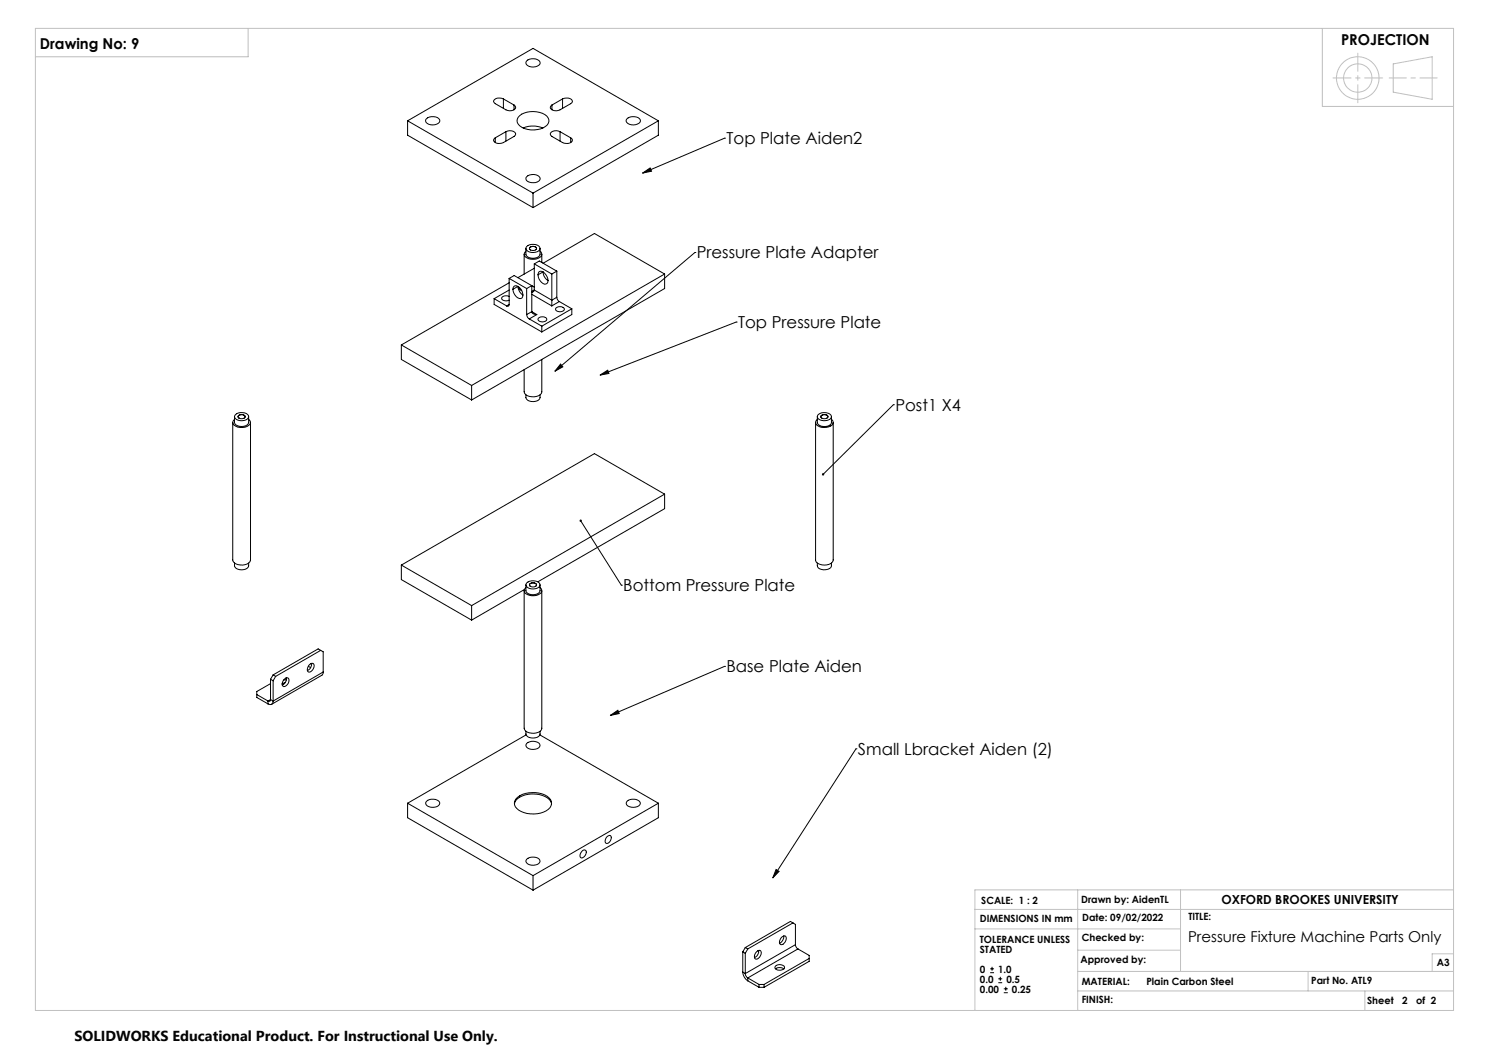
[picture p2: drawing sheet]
<svg xmlns="http://www.w3.org/2000/svg" width="420mm" height="297mm" viewBox="0 0 420 297" stroke-linecap="round" stroke-linejoin="round" font-family="sans-serif">
<g fill="none" stroke="#000" stroke-width=".28">
<path d="M148.6 17.2a2.76 2.76 0 0 1 3.7 .2 1.46 1.46 0 0 1-1.9 1.5 1.64 1.64 0 0 1-2.1-1.4zM115 34.1v4l35.4 20.5M115 34.1l35.4 20.4M115 34.1l35.4-20.5 35.3 20.5M120.3 33.5a2.76 2.76 0 0 1 3.7 .3 1.46 1.46 0 0 1-1.9 1.4 1.63 1.63 0 0 1-2-1.4zM139.7 38.9v1.3M142 27.9l-.5-.2a1.69 1.69 0 0 0-2.3 .9l.5 .6 3 1.8a1.9 1.9 0 0 0 2.8-.8l-.5-.6M142 27.9l3 1.7M142 27.9v2.6M142.7 37.1a1.9 1.9 0 0 1 2.8 .8l-.5 .6-3.5 1.9a1.69 1.69 0 0 1-2.3-.9l.5-.6M142.7 37.1l-3 1.8M142.7 37.1v2.7"/>
<path d="M145 29.6v1.4M146.6 32.6a6.6 6.6 0 0 1 7.6 .1 1.79 1.79 0 0 1-.4 3 6.3 6.3 0 0 1-7.5-.6 1.67 1.67 0 0 1 .3-2.5zM147.6 36.1l.7-.3a7.2 7.2 0 0 1 4.8 .3M155.7 29.6v1.4M158 37.1a1.9 1.9 0 0 0-2.8 .8l.5 .6 3.4 1.9a1.69 1.69 0 0 0 2.4-.9l-.5-.6M158 37.1l3 1.8M158 37.1v2.7M158.7 27.9l.4-.2a1.69 1.69 0 0 1 2.4 .9l-.5 .6-3 1.8a1.9 1.9 0 0 1-2.8-.8l.5-.6M158.7 27.9l-3 1.7M158.7 27.9v2.6M161 38.9v1.3M176.8 33.5a2.76 2.76 0 0 1 3.8 .3 1.46 1.46 0 0 1-1.9 1.4 1.63 1.63 0 0 1-2.1-1.4z"/>
<path d="M185.7 34.1l-35.3 20.4M185.7 34.1v4l-35.3 20.5M204.4 39h.1M204.4 39l-23.1 9.8M148.6 49.8a2.67 2.67 0 0 1 3.7 .3 1.43 1.43 0 0 1-1.9 1.4 1.59 1.59 0 0 1-2.1-1.3zM150.4 54.5v4.1M181.3 48.8l2.1-1.4 .4 .9zM143.6 78.5l5 2.9M143.6 78.5v7.4M143.6 78.5l1.4-.8 5 2.9M143.6 79.8l-30.4 17.5M147.8 71.7v5.6"/>
<path d="M148.3 70.1v1.6a2.32 2.32 0 0 0 4 0v-1.6M148.3 70.8a1.06 1.06 0 0 0-.4 1.1 1.06 1.06 0 0 0 .8 .9 3 3 0 0 0 4.1-.9l-.2-.8-.3-.3M148.6 69.5a2.71 2.71 0 0 1 3.7 .3 1.42 1.42 0 0 1-1.9 1.4 1.58 1.58 0 0 1-2-1.4zM149.4 69.8l.6-.3h.7l.6 .6a1.14 1.14 0 0 1-2 0zM149.6 70.5l-.3-.4a1.14 1.14 0 0 1 2 0l-.2 .4M150.7 74.4l1.4-.8 5 2.9M150.7 74.4l4.9 2.9M150.7 74.4v7.4M150.7 75.7l-4.6 2.6M151.8 77.5l.2-.8a1.74 1.74 0 0 1 2.3 1.3l.3 1.2M151.8 77.5a2.6 2.6 0 0 0 2.2 2.6l.5-.5 .1-.4M151.8 77.5l1.4-.8a2.97 2.97 0 0 0 1.4 2.5"/>
<path d="M152.8 71.7v2.3M153.2 74.3l14.5-8.4 19.8 11.4M155.6 77.3v7.4M157.1 76.5l-1.5 .8M157.1 76.5v7.4M187.5 77.3v4.1l-54.5 31.4M187.5 77.3l-54.5 31.4M196 71.2h.1M196 71.2l-39.5 33.5M113.2 97.3v4.1l19.8 11.4M113.2 97.3l19.8 11.4M139.4 84.2l3.5 2.1"/>
<path d="M139.4 84.2v1.7l13.4 7.7M143.6 85.9a.44 .44 0 0 1-.2 .4 .44 .44 0 0 1-.5 0M143.6 83.6a1.46 1.46 0 0 0-2.1 .5 1.5 1.5 0 0 0 2.1 .6M143.6 81.8l-4.2 2.4M143.6 85.9l-.7 .4M144.7 81.6a2.67 2.67 0 0 0 2.2 2.6l.3-.2 .3-.8M144.7 81.6a.86 .86 0 0 1 .4-.9 .86 .86 0 0 1 1 .1 2.93 2.93 0 0 1 1.4 2.4M144.7 81.6l1.4-.8 .1 .5a3.2 3.2 0 0 0 1.3 1.9M146.5 81.1a.68 .68 0 0 0 .6 .8M148.6 88.7l.3 .9 .4 .4M148.6 81.4v7.3M149.3 90l3.5 2"/>
<path d="M150 87.9a1.16 1.16 0 0 0 1.4 .8M150 80.6l-1.4 .8M150 80.6v7.3M150 87.9l-1.4 .8M150 80.6l.7 .4M150 87.9l1.4 .8M150 83l5.6 3.3M150.7 81.8l-.2 .5-.5 .2M150.7 81.8l4.9 2.9M150.7 81.8l-.7 .4M151.4 88.7l-2.1 1.3M151.8 89.8a1.58 1.58 0 0 1 2.4 .3 1.43 1.43 0 0 1-2.5 0z"/>
<path d="M152.8 92v1.6M155.6 84.7v1.6M156.8 86.9a1.62 1.62 0 0 1 2.4 .3 1.43 1.43 0 0 1-2.5 0zM157.1 83.9l.1 .4 .6 .8M157.1 83.9l-1.5 .8M157.8 85.1l-2.2 1.2M157.8 85.1l3.5 2M161.3 87.1l-8.5 4.9M161.3 87.1v1.6l-8.5 4.9M207.6 90.8h.1M207.6 90.8l-38.3 15M65.7 119.2v38.8a2.98 2.98 0 0 0 4.4 .8l.6-.9v-38.7"/>
<path d="M66.1 117.5v1.7a2.32 2.32 0 0 0 4 0v-1.7M66.1 118.3a1.06 1.06 0 0 0-.4 1.1 1.06 1.06 0 0 0 .8 .8 3 3 0 0 0 4.1-.9v-.4l-.5-.6M66.4 117a2.72 2.72 0 0 1 3.7 .2 1.47 1.47 0 0 1-1.9 1.5 1.58 1.58 0 0 1-2-1.4zM67.2 117.3l.6-.3h.7l.6 .5a1.14 1.14 0 0 1-2 0zM67.5 117.9l-.4-.4a1.14 1.14 0 0 1 2 0l-.2 .4M133 108.7v4.1M148.3 111.4a1.61 1.61 0 0 0 2.1 1.9 1.59 1.59 0 0 0 1.9-1.9M152.8 101.4v9.1a2.61 2.61 0 0 1-3.5 1.3 1.63 1.63 0 0 1-1.5-1.3v-6.2M158.1 102.7l.6 .8-2.2 1.2zM169.3 105.8l2.1-1.4 .4 .9zM230 119.2v38.7a2.07 2.07 0 0 0 2.4 1.5 2.18 2.18 0 0 0 2.6-1.5v-38.7M230.5 117.5v1.7a2.39 2.39 0 0 0 3.8 .5l.2-.5v-1.7"/>
<path d="M230.5 118.3a1.15 1.15 0 0 0-.4 1.3 1.15 1.15 0 0 0 1.1 .8l1.2 .2a2.16 2.16 0 0 0 2.6-1.5l-.5-.8M230.6 117.1a2.6 2.6 0 0 1 3.9 .3 1.77 1.77 0 0 1-2.2 1.3 1.68 1.68 0 0 1-1.8-1.2zM231.6 117.3l.9-.4a.74 .74 0 0 1 1 .9l-1 .3a.73 .73 0 0 1-.9-.8zM231.8 117.9l-.3-.4a1.14 1.14 0 0 1 2 0l-.3 .4M252 114.2h.1M252 114.2l-19.8 19.6M187.5 139.4l-19.8-11.5-54.5 31.5M187.5 139.4l-54.5 31.4M187.5 139.4v4.1l-35.8 20.6M66.1 158.8a1.61 1.61 0 0 0 2.1 1.9 1.59 1.59 0 0 0 1.9-1.9M113.2 159.4v4.1l19.8 11.4M113.2 159.4l19.8 11.4"/>
<path d="M163.8 146.9l11.5 18.2M230.5 158.8a1.52 1.52 0 0 0 1.8 1.9h.6a1.44 1.44 0 0 0 1.6-1.9M133 170.8v4.1M147.8 166.6v38.8a2.98 2.98 0 0 0 4.5 .9l.5-.8v-38.9M147.9 166.3l-14.9 8.6M148.3 165v1.6a2.32 2.32 0 0 0 4 0v-1.6M148.3 165.7a1.06 1.06 0 0 0-.4 1.1 1.06 1.06 0 0 0 .8 .9 3 3 0 0 0 4.1-.9l-.2-.8-.3-.3M148.6 164.4a2.71 2.71 0 0 1 3.7 .3 1.42 1.42 0 0 1-1.9 1.4 1.58 1.58 0 0 1-2-1.4zM149.4 164.7l.6-.3h.7l.6 .6a1.14 1.14 0 0 1-2 0zM149.6 165.4l-.3-.4a1.14 1.14 0 0 1 2 0l-.2 .4M175.3 165.1h.1M72.4 195.9l3.2 1.8"/>
<path d="M75.6 197.7v.8M76.3 197.3a.43 .43 0 0 1-.2 .5 .43 .43 0 0 1-.5-.1M76.3 191.6l.7 .4M76.3 197.3l.7 .4M76.3 191.6v5.7M76.3 192.8l-3.9 2.2v1.7l3.2 1.8M76.3 197.3l-.7 .4M77 197.7a.88 .88 0 0 1-.4 1 .88 .88 0 0 1-1-.2M77 190.4l-.7 1.2M77 190.4l.8 .4M77 192v5.7M77.8 190.8l-.8 1.2"/>
<path d="M79.6 192.9l.3 .2M79.9 193.1l-.3 .1M80.2 191.6l.4-.3 .6-.1a1.49 1.49 0 0 1 .1 1.6 1.49 1.49 0 0 1-1.5 .7 1.47 1.47 0 0 1 .4-1.9zM80.4 192.5l-.8 .4M80.8 191.2l-.1 .8-.8 1.1M80.8 191.7l-.8 .1M87 187.9l.6 .4M87.3 187.5a.77 .77 0 0 1 1.2-.2 1.83 1.83 0 0 1-1.4 2.3 1.31 1.31 0 0 1 .2-2.1zM87.9 187.1v.6a1.95 1.95 0 0 1-1.2 1.5M90.5 183.4l-12.7 7.4M90.5 183.4l.7 .4v5.7M90.5 183.4l-.8-.4-12.7 7.4"/>
<path d="M91.2 189.5l-.4 1-14.2 8.1M91.2 189.5l-14.2 8.2M204.4 188h.1M204.4 188l-32.2 13.8M148.3 206.3a1.61 1.61 0 0 0 2.1 1.9 1.59 1.59 0 0 0 1.9-1.9M148.4 207.3l-33.4 19.3M148.6 209.7a2.71 2.71 0 0 1 3.7 .2 1.42 1.42 0 0 1-1.9 1.5 1.58 1.58 0 0 1-2-1.4zM152.3 207.3l33.4 19.3M172.2 201.8l2.1-1.5 .4 1zM241.4 211.2h.1M241.4 211.2l-23.4 36.4M115 226.6v4l35.4 20.5"/>
<path d="M115 226.6l35.4 20.4M120.3 226a2.72 2.72 0 0 1 3.7 .3 1.47 1.47 0 0 1-1.9 1.4 1.58 1.58 0 0 1-2-1.4zM145.1 226.8a4.7 4.7 0 0 1 5-2.9 5.3 5.3 0 0 1 5.4 2.7l.1 .2M145.5 225.4a7.4 7.4 0 0 1 9.4-.3 2.16 2.16 0 0 1-.8 3.6 7.8 7.8 0 0 1-8.3-.7 1.92 1.92 0 0 1-.3-2.6zM171.2 236l.7-.4 .3 .1a1.43 1.43 0 0 1-1.3 2.1 1.28 1.28 0 0 1 .3-1.8zM176.8 226a2.71 2.71 0 0 1 3.8 .3 1.43 1.43 0 0 1-1.9 1.4 1.52 1.52 0 0 1-2-1.4zM185.7 226.6v4l-35.3 20.5M185.7 226.6l-35.3 20.4M148.6 242.4a2.71 2.71 0 0 1 3.7 .2 1.42 1.42 0 0 1-1.9 1.4 1.58 1.58 0 0 1-2-1.3zM150.4 247v4.1M164.1 240.1l.4-.3h.6a1.43 1.43 0 0 1-1.2 2.1 1.2 1.2 0 0 1 .2-1.8zM218.9 245.2l.8 .6-1.7 1.8z"/>
<path d="M209.5 274.2a3.2 3.2 0 0 0 1.4 2.4M209.5 268.5l.7 .4M209.5 274.2l.7 .4M209.5 268.5v5.7M210.2 274.6l.1 .5 .6 .7M210.2 268.9v5.7M210.2 267.3l-.7 1.2M210.2 267.3l.7 .3M210.9 267.6l-.7 1.3M210.9 275.8l3.2 1.9M210.9 275.8v.8M210.9 276.6l3.2 1.9"/>
<path d="M213.4 268.5l.7-.5 .3 .1a1.66 1.66 0 0 1-1.1 2.4 1.28 1.28 0 0 1 .1-2zM214 268.1v.1a1.89 1.89 0 0 1-1.2 1.9M214.1 277.7h1.4M214.1 278.5h1.4M214.1 277.7v.8M215.5 277.7v.8M218.7 272.6a1.74 1.74 0 0 1 2.6 .2 1.52 1.52 0 0 1-2.4 .6l-.3-.3zM218.8 273.3l1.1-.4 1.2 .4M220.3 264.5a.82 .82 0 0 1 1.5-.1 1.74 1.74 0 0 1-1.6 2 1.23 1.23 0 0 1 .1-1.9zM221.1 264l-.2 1-.6 .8-.4 .2M223.7 260.3l-12.8 7.3M223.7 260.3l.7 .4v5.7"/>
<path d="M223.7 260.3l-.7-.4-12.8 7.4M224.4 266.4l.1 .5 .6 .7M224.4 266.4l-14.2 8.2M225.1 267.6l-14.2 8.2M225.1 267.6l3.1 1.9v1.6l-12.7 7.4M228.2 270.3l-12.7 7.4M279.3 274.4h1.1M279.3 273.3h1.1M279.8 272.7v1.1M281.6 277.2h1.1M281.6 276.1h1.1M282.2 275.5v1.1"/>
<path d="M283.1 280h1.2M283.1 278.9h1.2M283.7 278.3v1.1"/>
</g>
<g fill="none" stroke="#c0c0c0" stroke-width=".28">
<path d="M10 8h400v277h-400zM70 8v8h-60M373 8v22h37M393 18l11-2v12l-11-2zM275 256.5h135M304 251v34M333 251v23M410 251h-135v34M275 262h58M304 274h106M304 279.5h106M304 268h29"/>
<path d="M369 274v5.5M385 279.5v5.5M410 269h-6v5"/>
<circle cx="383" cy="22" r="6"/>
<circle cx="383" cy="22" r="4"/>
</g>
<path d="M383 15v14M390 22h-14" fill="none" stroke="#c0c0c0" stroke-width=".28" stroke-dasharray="15.2 1.3 1.3 1.3" stroke-dashoffset="10.1"/>
<path d="M391.8 22h13.6" fill="none" stroke="#c0c0c0" stroke-width=".28" stroke-dasharray="15.2 1.3 1.3 1.3" stroke-dashoffset="10.4"/>
<path d="M181.3 48.8l2.1-1.4 .4 .9zM231.9 133.6v.4l.3-.2-.3 .2a.33 .33 0 0 0 .5 0 .33 .33 0 0 0 0-.4 .33 .33 0 0 0-.5 0zM218.9 245.2l.8 .6-1.7 1.8zM172.2 201.8l2.1-1.5 .4 1zM163.5 146.6a.34 .34 0 0 0 .1 .6 .34 .34 0 0 0 .5-.2 .34 .34 0 0 0-.5-.4l.2 .3zM169.3 105.8l2.1-1.4 .4 .9zM158.1 102.7l.6 .8-2.2 1.2z" fill="#000"/>
<g font-size="4.7">
<text x="204.9" y="40.7">Top Plate Aiden2</text>
<text x="196.5" y="72.9">Pressure Plate Adapter</text>
<text x="208.2" y="92.5">Top Pressure Plate</text>
<text x="252.6" y="115.8">Post1 X4</text>
<text x="175.8" y="166.7">Bottom Pressure Plate</text>
<text x="204.9" y="189.6">Base Plate Aiden</text>
<text x="242" y="212.9">Small Lbracket Aiden (2)</text>
</g>
<g font-size="4.2">
<text x="11.3" y="13.8">Drawing No: 9</text>
<text x="378.3" y="12.6">PROJECTION</text>
<text x="335.1" y="265.6">Pressure Fixture Machine Parts Only</text>
</g>
<text font-size="4.1" x="21" y="293.7">SOLIDWORKS Educational Product. For Instructional Use Only.</text>
<text font-size="3.5" x="344.5" y="255.1">OXFORD BROOKES UNIVERSITY</text>
<g font-size="2.8">
<text x="276.8" y="254.9">SCALE: 1 : 2</text>
<text x="305" y="254.7">Drawn by: AidenTL</text>
<text x="276.4" y="259.9">DIMENSIONS IN mm</text>
<text x="305.3" y="259.8">Date: 09/02/2022</text>
<text x="335.2" y="259.6">TITLE:</text>
<text x="276.4" y="265.9">TOLERANCE UNLESS</text>
<text x="276.4" y="268.7">STATED</text>
<text x="305.1" y="265.5">Checked by:</text>
<text x="276.4" y="274.3">0</text>
<text x="281.6" y="274.3">1.0</text>
<text x="304.8" y="271.7">Approved by:</text>
<text x="405.3" y="272.6">A3</text>
<text x="276.4" y="280">0.00</text>
<text x="276.4" y="277.1">0.0</text>
<text x="283.9" y="277.1">0.5</text>
<text x="285.4" y="280">0.25</text>
<text x="305.1" y="277.8">MATERIAL:</text>
<text x="323.4" y="277.8">Plain Carbon Steel</text>
<text x="369.9" y="277.5">Part No. ATL9</text>
<text x="305.1" y="282.9">FINISH:</text>
<text x="385.6" y="283.2">Sheet</text>
<text x="395.5" y="283.2">2</text>
<text x="399.4" y="283.2">of 2</text>
</g>
</svg>
